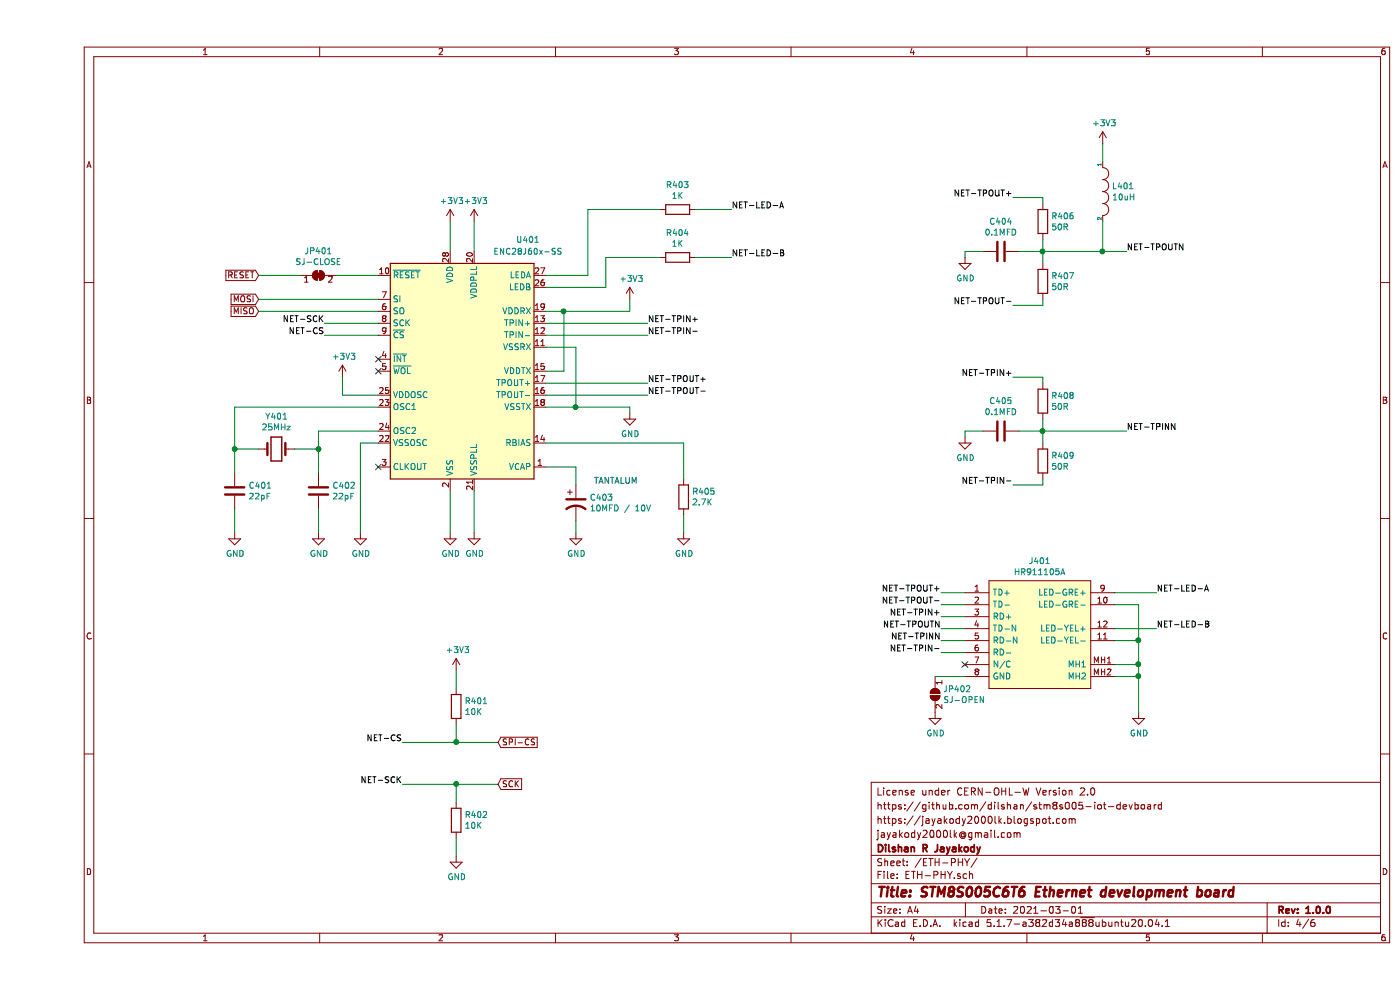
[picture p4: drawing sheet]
EESchema Schematic File Version 4
EELAYER 30 0
EELAYER END
$Descr A4 11693 8268
encoding utf-8
Sheet 4 6
Title "STM8S005C6T6 Ethernet development board"
Date "2021-03-01"
Rev "1.0.0"
Comp "Dilshan R Jayakody"
Comment1 "jayakody2000lk@gmail.com"
Comment2 "https://jayakody2000lk.blogspot.com"
Comment3 "https://github.com/dilshan/stm8s005-iot-devboard"
Comment4 "License under CERN-OHL-W Version 2.0"
$EndDescr
$Comp
L Interface_Ethernet:ENC28J60x-SS U401
U 1 1
P 3550 3100
F 0 "U401" H 4100 4200 50  0000 C CNN
F 1 "ENC28J60x-SS" H 4100 4100 50  0000 C CNN
F 2 "Package_SO:SSOP-28_5.3x10.2mm_P0.65mm" H 4700 2150 50  0001 C CIN
F 3 "http://ww1.microchip.com/downloads/en/devicedoc/39662e.pdf" H 3550 3100 50  0001 C CNN
	1    3550 3100
	1    0    0    -1  
$EndComp
$Comp
L Device:CP1 C403
U 1 1
P 4500 4200
F 0 "C403" H 4615 4246 50  0000 L CNN
F 1 "10MFD / 10V" H 4615 4155 50  0000 L CNN
F 2 "Capacitor_SMD:C_1206_3216Metric_Pad1.33x1.80mm_HandSolder" H 4500 4200 50  0001 C CNN
F 3 "~" H 4500 4200 50  0001 C CNN
	1    4500 4200
	1    0    0    -1  
$EndComp
Wire Wire Line
	4250 3900 4500 3900
Wire Wire Line
	4500 3900 4500 4050
$Comp
L power:GND #PWR0136
U 1 1
P 4500 4450
F 0 "#PWR0136" H 4500 4200 50  0001 C CNN
F 1 "GND" H 4505 4277 50  0000 C CNN
F 2 "" H 4500 4450 50  0001 C CNN
F 3 "" H 4500 4450 50  0001 C CNN
	1    4500 4450
	1    0    0    -1  
$EndComp
Wire Wire Line
	4500 4350 4500 4450
$Comp
L power:GND #PWR0137
U 1 1
P 3450 4450
F 0 "#PWR0137" H 3450 4200 50  0001 C CNN
F 1 "GND" H 3455 4277 50  0000 C CNN
F 2 "" H 3450 4450 50  0001 C CNN
F 3 "" H 3450 4450 50  0001 C CNN
	1    3450 4450
	1    0    0    -1  
$EndComp
$Comp
L power:GND #PWR0138
U 1 1
P 3650 4450
F 0 "#PWR0138" H 3650 4200 50  0001 C CNN
F 1 "GND" H 3655 4277 50  0000 C CNN
F 2 "" H 3650 4450 50  0001 C CNN
F 3 "" H 3650 4450 50  0001 C CNN
	1    3650 4450
	1    0    0    -1  
$EndComp
Wire Wire Line
	3650 4100 3650 4450
Wire Wire Line
	3450 4100 3450 4450
NoConn ~ 2850 3900
NoConn ~ 2850 3000
NoConn ~ 2850 3100
$Comp
L Device:R R405
U 1 1
P 5400 4150
F 0 "R405" H 5470 4196 50  0000 L CNN
F 1 "2.7K" H 5470 4105 50  0000 L CNN
F 2 "Resistor_SMD:R_0805_2012Metric_Pad1.20x1.40mm_HandSolder" V 5330 4150 50  0001 C CNN
F 3 "~" H 5400 4150 50  0001 C CNN
	1    5400 4150
	1    0    0    -1  
$EndComp
$Comp
L power:GND #PWR0139
U 1 1
P 5400 4450
F 0 "#PWR0139" H 5400 4200 50  0001 C CNN
F 1 "GND" H 5405 4277 50  0000 C CNN
F 2 "" H 5400 4450 50  0001 C CNN
F 3 "" H 5400 4450 50  0001 C CNN
	1    5400 4450
	1    0    0    -1  
$EndComp
Wire Wire Line
	4250 3700 5400 3700
Wire Wire Line
	5400 3700 5400 4000
Wire Wire Line
	5400 4300 5400 4450
$Comp
L power:+3V3 #PWR0140
U 1 1
P 3450 1850
F 0 "#PWR0140" H 3450 1700 50  0001 C CNN
F 1 "+3V3" H 3465 2023 50  0000 C CNN
F 2 "" H 3450 1850 50  0001 C CNN
F 3 "" H 3450 1850 50  0001 C CNN
	1    3450 1850
	1    0    0    -1  
$EndComp
$Comp
L power:+3V3 #PWR0141
U 1 1
P 3650 1850
F 0 "#PWR0141" H 3650 1700 50  0001 C CNN
F 1 "+3V3" H 3665 2023 50  0000 C CNN
F 2 "" H 3650 1850 50  0001 C CNN
F 3 "" H 3650 1850 50  0001 C CNN
	1    3650 1850
	1    0    0    -1  
$EndComp
Wire Wire Line
	3650 1850 3650 2100
Wire Wire Line
	3450 1850 3450 2100
$Comp
L Device:R R404
U 1 1
P 5350 2150
F 0 "R404" V 5143 2150 50  0000 C CNN
F 1 "1K" V 5234 2150 50  0000 C CNN
F 2 "Resistor_SMD:R_0805_2012Metric_Pad1.20x1.40mm_HandSolder" V 5280 2150 50  0001 C CNN
F 3 "~" H 5350 2150 50  0001 C CNN
	1    5350 2150
	0    1    1    0   
$EndComp
$Comp
L Device:R R403
U 1 1
P 5350 1750
F 0 "R403" V 5143 1750 50  0000 C CNN
F 1 "1K" V 5234 1750 50  0000 C CNN
F 2 "Resistor_SMD:R_0805_2012Metric_Pad1.20x1.40mm_HandSolder" V 5280 1750 50  0001 C CNN
F 3 "~" H 5350 1750 50  0001 C CNN
	1    5350 1750
	0    1    1    0   
$EndComp
Text Label 5800 1750 0    50   ~ 0
NET-LED-A
Text Label 5800 2150 0    50   ~ 0
NET-LED-B
$Comp
L power:GND #PWR0142
U 1 1
P 2700 4450
F 0 "#PWR0142" H 2700 4200 50  0001 C CNN
F 1 "GND" H 2705 4277 50  0000 C CNN
F 2 "" H 2700 4450 50  0001 C CNN
F 3 "" H 2700 4450 50  0001 C CNN
	1    2700 4450
	1    0    0    -1  
$EndComp
Wire Wire Line
	2700 4450 2700 3700
Wire Wire Line
	2700 3700 2850 3700
$Comp
L Device:Crystal Y401
U 1 1
P 2000 3750
F 0 "Y401" H 2000 3482 50  0000 C CNN
F 1 "25MHz" H 2000 3573 50  0000 C CNN
F 2 "Crystal:Crystal_HC49-U_Vertical" H 2000 3750 50  0001 C CNN
F 3 "~" H 2000 3750 50  0001 C CNN
	1    2000 3750
	-1   0    0    1   
$EndComp
$Comp
L Device:C C402
U 1 1
P 2350 4100
F 0 "C402" H 2465 4146 50  0000 L CNN
F 1 "22pF" H 2465 4055 50  0000 L CNN
F 2 "Capacitor_SMD:C_0805_2012Metric_Pad1.18x1.45mm_HandSolder" H 2388 3950 50  0001 C CNN
F 3 "~" H 2350 4100 50  0001 C CNN
	1    2350 4100
	1    0    0    -1  
$EndComp
$Comp
L Device:C C401
U 1 1
P 1650 4100
F 0 "C401" H 1765 4146 50  0000 L CNN
F 1 "22pF" H 1765 4055 50  0000 L CNN
F 2 "Capacitor_SMD:C_0805_2012Metric_Pad1.18x1.45mm_HandSolder" H 1688 3950 50  0001 C CNN
F 3 "~" H 1650 4100 50  0001 C CNN
	1    1650 4100
	1    0    0    -1  
$EndComp
$Comp
L power:GND #PWR0143
U 1 1
P 2350 4450
F 0 "#PWR0143" H 2350 4200 50  0001 C CNN
F 1 "GND" H 2355 4277 50  0000 C CNN
F 2 "" H 2350 4450 50  0001 C CNN
F 3 "" H 2350 4450 50  0001 C CNN
	1    2350 4450
	1    0    0    -1  
$EndComp
$Comp
L power:GND #PWR0144
U 1 1
P 1650 4450
F 0 "#PWR0144" H 1650 4200 50  0001 C CNN
F 1 "GND" H 1655 4277 50  0000 C CNN
F 2 "" H 1650 4450 50  0001 C CNN
F 3 "" H 1650 4450 50  0001 C CNN
	1    1650 4450
	1    0    0    -1  
$EndComp
Wire Wire Line
	1650 4450 1650 4250
Wire Wire Line
	2350 4250 2350 4450
Wire Wire Line
	2850 3400 1650 3400
Wire Wire Line
	2850 3600 2350 3600
Wire Wire Line
	1650 3400 1650 3750
Wire Wire Line
	2350 3600 2350 3750
Wire Wire Line
	2150 3750 2350 3750
Connection ~ 2350 3750
Wire Wire Line
	2350 3750 2350 3950
Wire Wire Line
	1850 3750 1650 3750
Connection ~ 1650 3750
Wire Wire Line
	1650 3750 1650 3950
$Comp
L power:+3V3 #PWR0145
U 1 1
P 2550 3150
F 0 "#PWR0145" H 2550 3000 50  0001 C CNN
F 1 "+3V3" H 2565 3323 50  0000 C CNN
F 2 "" H 2550 3150 50  0001 C CNN
F 3 "" H 2550 3150 50  0001 C CNN
	1    2550 3150
	1    0    0    -1  
$EndComp
Wire Wire Line
	2850 3300 2550 3300
Wire Wire Line
	2550 3300 2550 3150
Wire Wire Line
	2400 2800 2850 2800
Wire Wire Line
	2400 2700 2850 2700
Text Label 2400 2800 2    50   ~ 0
NET-CS
Text Label 2400 2700 2    50   ~ 0
NET-SCK
Wire Wire Line
	4250 2600 4400 2600
Wire Wire Line
	4400 2600 4400 3100
Wire Wire Line
	4400 3100 4250 3100
Wire Wire Line
	4250 2900 4500 2900
Wire Wire Line
	4500 2900 4500 3400
Wire Wire Line
	4500 3400 4250 3400
$Comp
L power:+3V3 #PWR0146
U 1 1
P 4950 2500
F 0 "#PWR0146" H 4950 2350 50  0001 C CNN
F 1 "+3V3" H 4965 2673 50  0000 C CNN
F 2 "" H 4950 2500 50  0001 C CNN
F 3 "" H 4950 2500 50  0001 C CNN
	1    4950 2500
	1    0    0    -1  
$EndComp
Wire Wire Line
	4950 2600 4400 2600
Connection ~ 4400 2600
$Comp
L power:GND #PWR0147
U 1 1
P 4950 3450
F 0 "#PWR0147" H 4950 3200 50  0001 C CNN
F 1 "GND" H 4955 3277 50  0000 C CNN
F 2 "" H 4950 3450 50  0001 C CNN
F 3 "" H 4950 3450 50  0001 C CNN
	1    4950 3450
	1    0    0    -1  
$EndComp
Wire Wire Line
	4500 3400 4950 3400
Wire Wire Line
	4950 3400 4950 3450
Connection ~ 4500 3400
Wire Wire Line
	4950 2600 4950 2500
Wire Wire Line
	4250 2400 4750 2400
Wire Wire Line
	4750 2400 4750 2150
Wire Wire Line
	4750 2150 5200 2150
Wire Wire Line
	4250 2300 4600 2300
Wire Wire Line
	4600 2300 4600 1750
Wire Wire Line
	4600 1750 5200 1750
Wire Wire Line
	5800 1750 5500 1750
Wire Wire Line
	5800 2150 5500 2150
$Comp
L sensor-dev-kit:HR911105A J401
U 1 1
P 7550 4700
F 0 "J401" H 8375 4715 50  0000 C CNN
F 1 "HR911105A" H 8375 4624 50  0000 C CNN
F 2 "sensor-dev-kit:HR911105A" H 8000 5050 50  0001 L CNN
F 3 "https://datasheet.lcsc.com/szlcsc/Zhongshan-HanRun-Elec-HR911105A_C12074.pdf" H 7150 5350 50  0001 L CNN
F 4 "Ethernet Connectors/Modular Connectors (RJ45 RJ11) DIP RoHS" H 7150 5200 50  0001 L CNN "Description"
F 5 "13.75" H 8650 5050 50  0001 L CNN "Height"
F 6 "Hanrun Electronics" H 7150 5050 50  0001 L CNN "Manufacturer_Name"
F 7 "HR911105A" H 7150 5500 50  0001 L CNN "Manufacturer_Part_Number"
	1    7550 4700
	1    0    0    -1  
$EndComp
$Comp
L Device:R R406
U 1 1
P 8400 1850
F 0 "R406" H 8470 1896 50  0000 L CNN
F 1 "50R" H 8470 1805 50  0000 L CNN
F 2 "Resistor_SMD:R_0805_2012Metric_Pad1.20x1.40mm_HandSolder" V 8330 1850 50  0001 C CNN
F 3 "~" H 8400 1850 50  0001 C CNN
	1    8400 1850
	1    0    0    -1  
$EndComp
$Comp
L Device:R R407
U 1 1
P 8400 2350
F 0 "R407" H 8470 2396 50  0000 L CNN
F 1 "50R" H 8470 2305 50  0000 L CNN
F 2 "Resistor_SMD:R_0805_2012Metric_Pad1.20x1.40mm_HandSolder" V 8330 2350 50  0001 C CNN
F 3 "~" H 8400 2350 50  0001 C CNN
	1    8400 2350
	1    0    0    -1  
$EndComp
$Comp
L Device:R R408
U 1 1
P 8400 3350
F 0 "R408" H 8470 3396 50  0000 L CNN
F 1 "50R" H 8470 3305 50  0000 L CNN
F 2 "Resistor_SMD:R_0805_2012Metric_Pad1.20x1.40mm_HandSolder" V 8330 3350 50  0001 C CNN
F 3 "~" H 8400 3350 50  0001 C CNN
	1    8400 3350
	1    0    0    -1  
$EndComp
$Comp
L Device:R R409
U 1 1
P 8400 3850
F 0 "R409" H 8470 3896 50  0000 L CNN
F 1 "50R" H 8470 3805 50  0000 L CNN
F 2 "Resistor_SMD:R_0805_2012Metric_Pad1.20x1.40mm_HandSolder" V 8330 3850 50  0001 C CNN
F 3 "~" H 8400 3850 50  0001 C CNN
	1    8400 3850
	1    0    0    -1  
$EndComp
Wire Wire Line
	8400 1650 8400 1700
Wire Wire Line
	8400 2550 8400 2500
Wire Wire Line
	8400 2000 8400 2100
Connection ~ 8400 2100
Wire Wire Line
	8400 2100 8400 2200
Wire Wire Line
	8150 1650 8400 1650
Wire Wire Line
	8150 2550 8400 2550
Text Label 8150 1650 2    50   ~ 0
NET-TPOUT+
Text Label 8150 2550 2    50   ~ 0
NET-TPOUT-
$Comp
L Device:C C404
U 1 1
P 8050 2100
F 0 "C404" V 7798 2100 50  0000 C CNN
F 1 "0.1MFD" V 7889 2100 50  0000 C CNN
F 2 "Capacitor_SMD:C_0805_2012Metric_Pad1.18x1.45mm_HandSolder" H 8088 1950 50  0001 C CNN
F 3 "~" H 8050 2100 50  0001 C CNN
	1    8050 2100
	0    1    1    0   
$EndComp
Wire Wire Line
	8200 2100 8400 2100
$Comp
L power:GND #PWR0148
U 1 1
P 7750 2150
F 0 "#PWR0148" H 7750 1900 50  0001 C CNN
F 1 "GND" H 7755 1977 50  0000 C CNN
F 2 "" H 7750 2150 50  0001 C CNN
F 3 "" H 7750 2150 50  0001 C CNN
	1    7750 2150
	1    0    0    -1  
$EndComp
Wire Wire Line
	7900 2100 7750 2100
Wire Wire Line
	7750 2100 7750 2150
Wire Wire Line
	7550 4950 7750 4950
Text Label 7550 4950 2    50   ~ 0
NET-TPOUT+
Wire Wire Line
	7550 5050 7750 5050
Text Label 7550 5050 2    50   ~ 0
NET-TPOUT-
$Comp
L pspice:INDUCTOR L401
U 1 1
P 8900 1600
F 0 "L401" V 8854 1678 50  0000 L CNN
F 1 "10uH" V 8945 1678 50  0000 L CNN
F 2 "Inductor_SMD:L_0805_2012Metric_Pad1.15x1.40mm_HandSolder" H 8900 1600 50  0001 C CNN
F 3 "~" H 8900 1600 50  0001 C CNN
	1    8900 1600
	0    1    1    0   
$EndComp
Wire Wire Line
	8900 2100 8900 1850
Wire Wire Line
	8400 2100 8900 2100
$Comp
L power:+3V3 #PWR0149
U 1 1
P 8900 1200
F 0 "#PWR0149" H 8900 1050 50  0001 C CNN
F 1 "+3V3" H 8915 1373 50  0000 C CNN
F 2 "" H 8900 1200 50  0001 C CNN
F 3 "" H 8900 1200 50  0001 C CNN
	1    8900 1200
	1    0    0    -1  
$EndComp
Wire Wire Line
	8900 1200 8900 1350
Wire Wire Line
	9100 2100 8900 2100
Connection ~ 8900 2100
Text Label 9100 2100 0    50   ~ 0
NET-TPOUTN
Wire Wire Line
	7550 5250 7750 5250
Text Label 7550 5250 2    50   ~ 0
NET-TPOUTN
Wire Wire Line
	8150 3150 8400 3150
Wire Wire Line
	8400 3150 8400 3200
Wire Wire Line
	8150 4050 8400 4050
Wire Wire Line
	8400 4050 8400 4000
Wire Wire Line
	8400 3500 8400 3600
Wire Wire Line
	9100 3600 8400 3600
Connection ~ 8400 3600
Wire Wire Line
	8400 3600 8400 3700
$Comp
L Device:C C405
U 1 1
P 8050 3600
F 0 "C405" V 7798 3600 50  0000 C CNN
F 1 "0.1MFD" V 7889 3600 50  0000 C CNN
F 2 "Capacitor_SMD:C_0805_2012Metric_Pad1.18x1.45mm_HandSolder" H 8088 3450 50  0001 C CNN
F 3 "~" H 8050 3600 50  0001 C CNN
	1    8050 3600
	0    1    1    0   
$EndComp
$Comp
L power:GND #PWR0150
U 1 1
P 7750 3650
F 0 "#PWR0150" H 7750 3400 50  0001 C CNN
F 1 "GND" H 7755 3477 50  0000 C CNN
F 2 "" H 7750 3650 50  0001 C CNN
F 3 "" H 7750 3650 50  0001 C CNN
	1    7750 3650
	1    0    0    -1  
$EndComp
Wire Wire Line
	7750 3650 7750 3600
Wire Wire Line
	7750 3600 7900 3600
Wire Wire Line
	8200 3600 8400 3600
Text Label 8150 3150 2    50   ~ 0
NET-TPIN+
Text Label 8150 4050 2    50   ~ 0
NET-TPIN-
Text Label 9100 3600 0    50   ~ 0
NET-TPINN
Wire Wire Line
	7550 5150 7750 5150
Text Label 7550 5150 2    50   ~ 0
NET-TPIN+
Wire Wire Line
	7550 5450 7750 5450
Text Label 7550 5450 2    50   ~ 0
NET-TPIN-
Wire Wire Line
	7550 5350 7750 5350
Text Label 7550 5350 2    50   ~ 0
NET-TPINN
NoConn ~ 7750 5550
$Comp
L power:GND #PWR0151
U 1 1
P 9200 5950
F 0 "#PWR0151" H 9200 5700 50  0001 C CNN
F 1 "GND" H 9205 5777 50  0000 C CNN
F 2 "" H 9200 5950 50  0001 C CNN
F 3 "" H 9200 5950 50  0001 C CNN
	1    9200 5950
	1    0    0    -1  
$EndComp
Wire Wire Line
	9000 5050 9200 5050
Wire Wire Line
	9200 5050 9200 5350
Wire Wire Line
	9000 5350 9200 5350
Connection ~ 9200 5350
Wire Wire Line
	9200 5350 9200 5550
Wire Wire Line
	9000 5550 9200 5550
Connection ~ 9200 5550
Wire Wire Line
	9200 5550 9200 5650
Wire Wire Line
	9000 5650 9200 5650
Connection ~ 9200 5650
Wire Wire Line
	9200 5650 9200 5950
Wire Wire Line
	9350 4950 9000 4950
Wire Wire Line
	9350 5250 9000 5250
Text Label 9350 4950 0    50   ~ 0
NET-LED-A
Text Label 9350 5250 0    50   ~ 0
NET-LED-B
Wire Wire Line
	5100 3200 4250 3200
Wire Wire Line
	5100 3300 4250 3300
Text Label 5100 3200 0    50   ~ 0
NET-TPOUT+
Text Label 5100 3300 0    50   ~ 0
NET-TPOUT-
Wire Wire Line
	5100 2800 4250 2800
Wire Wire Line
	5100 2700 4250 2700
Text Label 5100 2700 0    50   ~ 0
NET-TPIN+
Text Label 5100 2800 0    50   ~ 0
NET-TPIN-
Text GLabel 3850 6200 2    50   Input ~ 0
SPI-CS
Wire Wire Line
	3050 6200 3500 6200
Text Label 3050 6200 2    50   ~ 0
NET-CS
$Comp
L Device:R R401
U 1 1
P 3500 5900
F 0 "R401" H 3570 5946 50  0000 L CNN
F 1 "10K" H 3570 5855 50  0000 L CNN
F 2 "Resistor_SMD:R_0805_2012Metric_Pad1.20x1.40mm_HandSolder" V 3430 5900 50  0001 C CNN
F 3 "~" H 3500 5900 50  0001 C CNN
	1    3500 5900
	1    0    0    -1  
$EndComp
$Comp
L power:+3V3 #PWR0152
U 1 1
P 3500 5600
F 0 "#PWR0152" H 3500 5450 50  0001 C CNN
F 1 "+3V3" H 3515 5773 50  0000 C CNN
F 2 "" H 3500 5600 50  0001 C CNN
F 3 "" H 3500 5600 50  0001 C CNN
	1    3500 5600
	1    0    0    -1  
$EndComp
Wire Wire Line
	3500 5600 3500 5750
Wire Wire Line
	3500 6050 3500 6200
Connection ~ 3500 6200
Wire Wire Line
	3500 6200 3850 6200
Text GLabel 3850 6550 2    50   Input ~ 0
SCK
Wire Wire Line
	3050 6550 3500 6550
$Comp
L Device:R R402
U 1 1
P 3500 6850
F 0 "R402" H 3570 6896 50  0000 L CNN
F 1 "10K" H 3570 6805 50  0000 L CNN
F 2 "Resistor_SMD:R_0805_2012Metric_Pad1.20x1.40mm_HandSolder" V 3430 6850 50  0001 C CNN
F 3 "~" H 3500 6850 50  0001 C CNN
	1    3500 6850
	1    0    0    -1  
$EndComp
Wire Wire Line
	3500 6700 3500 6550
Connection ~ 3500 6550
Wire Wire Line
	3500 6550 3850 6550
$Comp
L power:GND #PWR0153
U 1 1
P 3500 7150
F 0 "#PWR0153" H 3500 6900 50  0001 C CNN
F 1 "GND" H 3505 6977 50  0000 C CNN
F 2 "" H 3500 7150 50  0001 C CNN
F 3 "" H 3500 7150 50  0001 C CNN
	1    3500 7150
	1    0    0    -1  
$EndComp
Text Label 3050 6550 2    50   ~ 0
NET-SCK
Wire Wire Line
	3500 7000 3500 7150
Text GLabel 1850 2500 0    50   Input ~ 0
MOSI
Text GLabel 1850 2600 0    50   Input ~ 0
MISO
Text GLabel 1850 2300 0    50   Input ~ 0
RESET
Wire Wire Line
	1850 2500 2850 2500
Wire Wire Line
	1850 2600 2850 2600
Text Notes 4650 4050 0    50   ~ 0
TANTALUM
$Comp
L Jumper:SolderJumper_2_Open JP402
U 1 1
P 7500 5800
F 0 "JP402" V 7454 5868 50  0000 L CNN
F 1 "SJ-OPEN" V 7545 5868 50  0000 L CNN
F 2 "Jumper:SolderJumper-2_P1.3mm_Open_RoundedPad1.0x1.5mm" H 7500 5800 50  0001 C CNN
F 3 "~" H 7500 5800 50  0001 C CNN
	1    7500 5800
	0    1    1    0   
$EndComp
$Comp
L power:GND #PWR0101
U 1 1
P 7500 5950
F 0 "#PWR0101" H 7500 5700 50  0001 C CNN
F 1 "GND" H 7505 5777 50  0000 C CNN
F 2 "" H 7500 5950 50  0001 C CNN
F 3 "" H 7500 5950 50  0001 C CNN
	1    7500 5950
	1    0    0    -1  
$EndComp
Wire Wire Line
	7500 5650 7750 5650
$Comp
L Jumper:SolderJumper_2_Bridged JP401
U 1 1
P 2350 2300
F 0 "JP401" H 2350 2505 50  0000 C CNN
F 1 "SJ-CLOSE" H 2350 2414 50  0000 C CNN
F 2 "Jumper:SolderJumper-2_P1.3mm_Bridged2Bar_RoundedPad1.0x1.5mm" H 2350 2300 50  0001 C CNN
F 3 "~" H 2350 2300 50  0001 C CNN
	1    2350 2300
	1    0    0    -1  
$EndComp
Wire Wire Line
	1850 2300 2200 2300
Wire Wire Line
	2500 2300 2850 2300
$EndSCHEMATC
